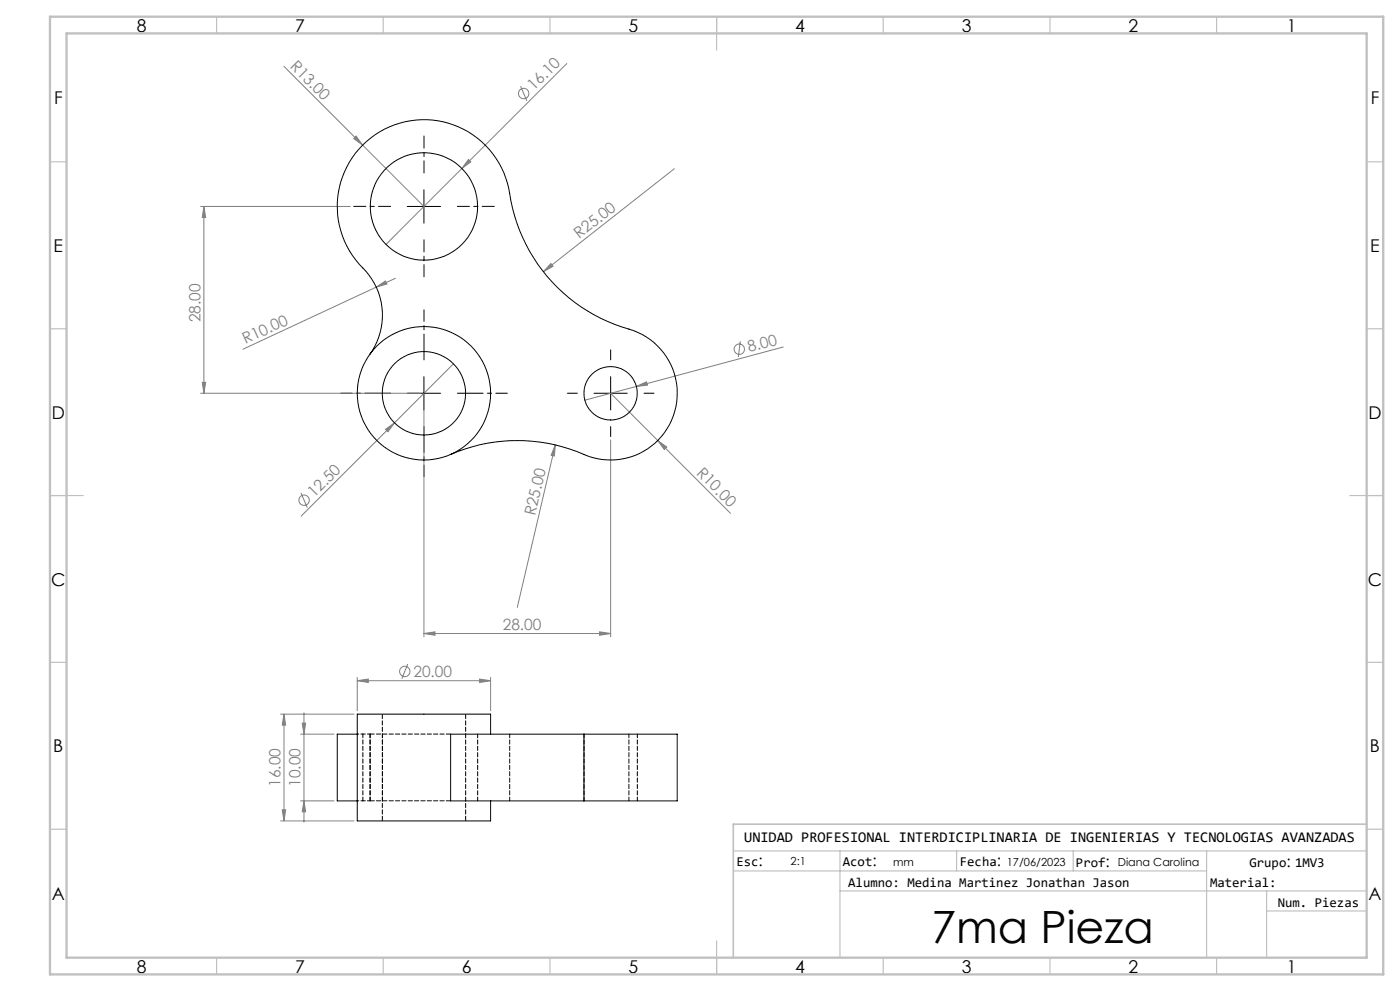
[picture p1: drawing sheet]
<svg xmlns="http://www.w3.org/2000/svg" width="420mm" height="297mm" viewBox="0 0 420 297" stroke-linecap="round" stroke-linejoin="round" font-family="sans-serif">
<g fill="none" stroke="#808080" stroke-width=".3">
<path d="M85.2 19.9l23.6 23.6M170 19l-54.2 54.3M156.2 25.8l1.8 4.4M106.8 40.8l2 2.7-2.7-2zM108.8 43.5l18.4 18.4M140.5 47.8l.8 .7-2.7 2zM202.3 50.5l-39.3 30.9M60.2 61.9h44.9M61.2 61.9l.5 3.3h-1zM61.2 61.9v56M165.3 79l.6 .8-2.9 1.6zM112.9 86l2.7-1.8 .5 .9z"/>
<path d="M112.9 86l-40 18.7M118.6 83.4l-5.7 2.6M60.2 117.9h66M60.7 114.6h1l-.5 3.3zM127.2 118.9v72M136 109l-17.6 17.7M183.2 117.9l14.1 14.1M190.9 115.8l3.1-1.4 .2 1zM222.1 102.3l-.6 4.7M235 104l-59.6 15.9M115.6 128.7l2.8-2-2 2.7zM118.4 126.7l-28.1 28"/>
<path d="M166.6 133.3l-.3 3.4-1-.2zM166.6 133.3l-11.4 48.7M183.2 131.9v59M197.3 132l2.7 2-.7 .7zM197.3 132l21.8 21.8M90.3 147.7l1.9 4.4M122.3 199l-1.8 4.4M127.2 189.9l3.3-.5v1zM127.2 189.9h56M179.9 189.4l3.3 .5-3.3 .5zM84.2 214h22M85.2 214l.5 3.3h-1z"/>
<path d="M85.2 214v32M90.7 216.7h1l-.5 3.3zM91.2 213.7v32.7M107.2 204l3.3-.5v1zM107.2 203v10M107.2 204h40M143.9 203.5l3.3 .5-3.3 .5zM147.2 203v10M90.2 220h10M84.2 246h22M84.7 242.7h1l-.5 3.3zM90.2 240h10"/>
<path d="M91.2 240l.5 3.3h-1z"/>
<circle cx="157.1" cy="28" r="1.56"/>
<circle cx="221.8" cy="104.6" r="1.55"/>
<circle cx="91.2" cy="149.9" r="1.56"/>
<circle cx="121.4" cy="201.2" r="1.56"/>
</g>
<path d="M117.2 117.9h-15M127.2 107.9v-15M137.2 117.9h15M127.2 127.9v15" fill="none" stroke="#000" stroke-width=".3" stroke-dasharray="15.2 1.3 1.3 1.3" stroke-dashoffset="7.5"/>
<path d="M173.2 117.9h-3M183.2 107.9v-3M193.2 117.9h3M183.2 127.9v3" fill="none" stroke="#000" stroke-width=".3" stroke-dasharray="15.2 1.3 1.3 1.3"/>
<path d="M127.2 51.9v-11.1M117.2 61.9h-11.1M127.2 71.9v11.1M137.2 61.9h11.1" fill="none" stroke="#000" stroke-width=".3" stroke-dasharray="15.2 1.3 1.3 1.3" stroke-dashoffset="11.6"/>
<path d="M127.2 56.9v10M122.2 61.9h10M122.2 117.9h10M127.2 112.9v10M178.2 117.9h10M183.2 112.9v10" fill="none" stroke="#000" stroke-width=".3"/>
<g fill="none" stroke="#c0c0c0" stroke-width=".35">
<path d="M65 5v5M115 5v5M165 5v5M215 5v10M265 5v5M315 5v5M365 5v5M15 48.5h5M410 48.5h5M15 98.5h5M410 98.5h5M15 148.5h10"/>
<path d="M405 148.5h10M15 198.5h5M410 198.5h5M15 248.5h5M220 255h190M252 255v32M287 255v6M322 255v6M362 255v32M410 248.5h5M220 261h142M252 267h158"/>
<path d="M380 273h30M380 267v20M65 287v5M115 287v5M165 287v5M215 282v10M265 287v5M315 287v5M365 287v5"/>
</g>
<path d="M410 247h-190v40" fill="none" stroke="#c0c0c0" stroke-width=".5"/>
<path d="M15 5h400v287h-400zM20 10h390v277h-390z" fill="none" stroke="#c0c0c0" stroke-width=".7"/>
<g fill="#808080">
<path d="M106.8 40.8l2 2.7-2.7-2z"/>
<path d="M190.9 115.8l3.1-1.4 .2 1z"/>
<path d="M112.9 86l2.7-1.8 .5 .9z"/>
<path d="M165.3 79l.6 .8-2.9 1.6z"/>
<path d="M140.5 47.8l.8 .7-2.7 2z"/>
<path d="M115.6 128.7l2.8-2-2 2.7z"/>
<path d="M166.6 133.3l-.3 3.4-1-.2z"/>
<path d="M197.3 132l2.7 2-.7 .7z"/>
<path d="M143.9 203.5l3.3 .5-3.3 .5zM107.2 204l3.3-.5v1z"/>
<path d="M127.2 189.9l3.3-.5v1zM179.9 189.4l3.3 .5-3.3 .5z"/>
<path d="M60.7 114.6h1l-.5 3.3zM61.2 61.9l.5 3.3h-1z"/>
<path d="M85.2 214l.5 3.3h-1zM84.7 242.7h1l-.5 3.3zM90.7 216.7h1l-.5 3.3zM91.2 240l.5 3.3h-1z"/>
</g>
<g fill="none" stroke="#000" stroke-width=".3">
<path d="M110.9 106.2a20.2 20.2 0 0 0-3.2-27.1 26.1 26.1 0 0 1 9.6-41.3 26.1 26.1 0 0 1 36 22.5 50.2 50.2 0 0 0 36.7 38.8 20 20 0 0 1 11.8 26.2 20 20 0 0 1-26.6 10.9 50.1 50.1 0 0 0-40 0M107.2 220h-6v20h6M147.2 220v-6h-40v32h40v-6M175.2 220h28v20h-28M175.2 220h-40v20h40M175.2 220v20"/>
<circle cx="127.2" cy="61.9" r="16.1"/>
<circle cx="127.2" cy="117.9" r="12.5"/>
<circle cx="127.2" cy="117.9" r="20"/>
<circle cx="183.2" cy="117.9" r="8"/>
</g>
<path d="M135.2 220h-24.2M111 240h24.2" fill="none" stroke="#000" stroke-width=".3" stroke-dasharray="1.3 .6"/>
<path d="M108.9 220v20M111 220v20M111.1 220v20M152.9 220v20M175.2 220v20M188.7 220v20M114.8 240v-20M143.3 240v-20M191.2 240v-20" fill="none" stroke="#000" stroke-width=".3" stroke-dasharray="1.3 .6" stroke-dashoffset=".2"/>
<path d="M108.9 220h2.1M108.9 240h2.1" fill="none" stroke="#000" stroke-width=".3" stroke-dasharray="1.3 .6" stroke-dashoffset=".5"/>
<path d="M107.2 220h1.7M107.2 240h1.7" fill="none" stroke="#000" stroke-width=".3" stroke-dasharray="1.3 .6" stroke-dashoffset=".8"/>
<path d="M114.7 214v32M139.7 246v-32" fill="none" stroke="#000" stroke-width=".3" stroke-dasharray="1.3 .6" stroke-dashoffset="-.1"/>
<text font-size="13.3" x="279.4" y="282.7">7ma Pieza</text>
<g font-size="5.3">
<text x="41" y="9.5">8</text>
<text x="88.5" y="9.5">7</text>
<text x="138.5" y="9.5">6</text>
<text x="188.5" y="9.5">5</text>
<text x="238.5" y="9.5">4</text>
<text x="288.5" y="9.5">3</text>
<text x="338.5" y="9.5">2</text>
<text x="386" y="9.5">1</text>
<text x="16.2" y="31.3">F</text>
<text x="411.2" y="31.3">F</text>
<text x="16.1" y="75.5">E</text>
<text x="411.1" y="75.5">E</text>
<text x="15.5" y="125.5">D</text>
<text x="410.5" y="125.5">D</text>
<text x="15.4" y="175.5">C</text>
<text x="410.4" y="175.5">C</text>
<text x="16" y="225.5">B</text>
<text x="411" y="225.5">B</text>
<text x="15.5" y="269.8">A</text>
<text x="410.5" y="269.8">A</text>
<text x="41" y="291.5">8</text>
<text x="88.5" y="291.5">7</text>
<text x="138.5" y="291.5">6</text>
<text x="188.5" y="291.5">5</text>
<text x="238.5" y="291.5">4</text>
<text x="288.5" y="291.5">3</text>
<text x="338.5" y="291.5">2</text>
<text x="386" y="291.5">1</text>
</g>
<g font-size="4.7" fill="#808080">
<text x="86.8" y="20.1" transform="rotate(45 86.8 20.1)">R13.00</text>
<text x="160.1" y="27.4" transform="rotate(-45 160.1 27.4)">16.10</text>
<text x="173.7" y="71.7" transform="rotate(-38 173.7 71.7)">R25.00</text>
<text x="60.2" y="96.6" transform="rotate(-90 60.2 96.6)">28.00</text>
<text x="73.6" y="103.2" transform="rotate(-25 73.6 103.2)">R10.00</text>
<text x="224.7" y="105.6" transform="rotate(-15 224.7 105.6)">8.00</text>
<text x="208.7" y="142" transform="rotate(45 208.7 142)">R10.00</text>
<text x="94.3" y="149.3" transform="rotate(-45 94.3 149.3)">12.50</text>
<text x="160.5" y="154.8" transform="rotate(-77 160.5 154.8)">R25.00</text>
<text x="150.8" y="188.8">28.00</text>
<text x="124" y="202.9">20.00</text>
<text x="84.2" y="235.8" transform="rotate(-90 84.2 235.8)">16.00</text>
<text x="90.2" y="235.8" transform="rotate(-90 90.2 235.8)">10.00</text>
</g>
<g font-size="4.7">
<text x="227.6" y="259.5">:</text>
<text x="261.7" y="259.5">:</text>
<text x="299" y="259.5">:</text>
<text x="331.7" y="259.9">:</text>
<text x="385.9" y="259.9">:</text>
</g>
<text font-size="4.4" x="223.3" y="252.5">UNIDAD PROFESIONAL INTERDICIPLINARIA DE INGENIERIAS Y TECNOLOGIAS AVANZADAS</text>
<g font-size="4">
<text x="220.9" y="259.4">Esc</text>
<text x="252.9" y="259.4">Acot</text>
<text x="287.9" y="259.4">Fecha</text>
<text x="322.8" y="259.9">Prof</text>
<text x="374.8" y="259.9">Grupo 1MV3</text>
<text x="254.5" y="265.7">Alumno: Medina Martinez Jonathan Jason</text>
<text x="363" y="265.7">Material:</text>
<text x="383.3" y="271.7">Num. Piezas</text>
</g>
<g font-size="3.3">
<text x="237.2" y="259.3">2:1</text>
<text x="267.9" y="259.5">mm</text>
<text x="302" y="259.5">17/06/2023</text>
<text x="335.3" y="259.5">Diana Carolina</text>
</g>
</svg>
